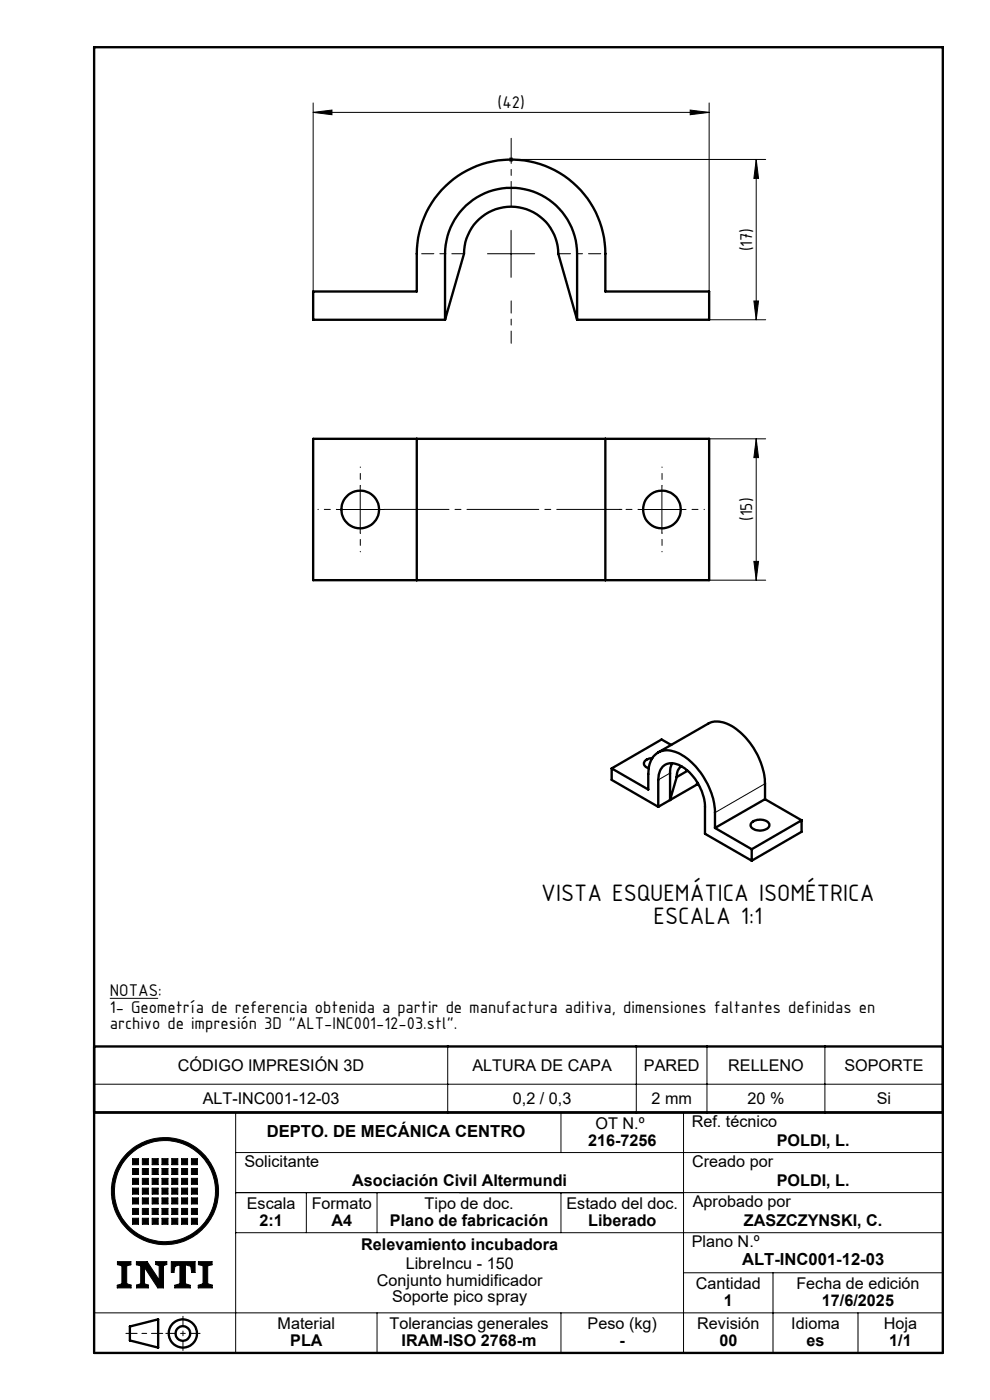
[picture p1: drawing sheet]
<svg xmlns="http://www.w3.org/2000/svg" width="210mm" height="297mm" viewBox="0 0 210 297" stroke-linecap="round" stroke-linejoin="round" font-family="sans-serif">
<g fill="none" stroke="#000" stroke-width=".21">
<path d="M66.4 23.8l4-.4v.9zM66.4 21.8v40M66.4 23.8h84M108.1 33.5l.7 .7M108.4 33.3v1.1M108.8 33.5l-.7 .7M146.4 23.4l4 .4-4 .5zM150.4 21.8v40M160.4 33.8v34M160.4 33.8l.5 4h-1zM162.4 33.8h-54.5M103.4 53.8h10"/>
<path d="M108.4 48.9v9.9M150.4 67.8h12M159.9 63.8h1l-.5 4zM150.4 93.1h12M160.4 93.1v30M160.4 93.1l.5 4h-1zM71.4 108.1h10M76.4 103.1v10M135.4 108.1h10M140.4 103.1v10M159.9 119.1h1l-.5 4zM150.4 123.1h12"/>
<path d="M142.1 164l-2.5 1.4M162.3 166.3l-10.6 6.1M23.3 211.8h10.2M20 236v51M20 230h180M50 236v51M95 222v14M119 236v8.5M135 222v14M149.2 236h-4.2v51M150 222v14M175 222v14"/>
<path d="M28.1 245.8h1.3v1.3h-1.3zM28.1 247.9h1.3v1.3h-1.3zM28.1 250h1.3v1.2h-1.3zM28.1 252.1h1.3v1.2h-1.3zM28.1 254.1h1.3v1.3h-1.3zM28.1 256.4h1.3v1.2h-1.3zM28.1 258.4h1.3v1.3h-1.3zM30.2 245.8h1.3v1.3h-1.3zM30.2 247.9h1.3v1.3h-1.3zM30.2 250h1.3v1.2h-1.3zM30.2 252.1h1.3v1.2h-1.3zM30.2 254.1h1.3v1.3h-1.3z"/>
<path d="M30.2 256.4h1.3v1.2h-1.3zM30.2 258.4h1.3v1.3h-1.3zM32.3 245.8h1.2v1.3h-1.2zM32.3 247.9h1.2v1.3h-1.2zM32.3 250h1.2v1.2h-1.2zM32.3 252.1h1.2v1.2h-1.2zM32.3 254.1h1.2v1.3h-1.2zM32.3 256.4h1.2v1.2h-1.2zM32.3 258.4h1.2v1.3h-1.2zM34.4 245.8h1.2v1.3h-1.2zM34.4 247.9h1.2v1.3h-1.2zM34.4 250h1.2v1.2h-1.2z"/>
<path d="M34.4 252.1h1.2v1.2h-1.2zM34.4 254.1h1.2v1.3h-1.2zM34.4 256.4h1.2v1.2h-1.2zM34.4 258.4h1.2v1.3h-1.2zM36.4 245.8h1.3v1.3h-1.3zM36.4 247.9h1.3v1.3h-1.3zM36.4 250h1.3v1.2h-1.3zM36.4 252.1h1.3v1.2h-1.3zM36.4 254.1h1.3v1.3h-1.3zM36.4 256.4h1.3v1.2h-1.3zM36.4 258.4h1.3v1.3h-1.3zM38.5 245.8h1.3v1.3h-1.3z"/>
<path d="M38.5 247.9h1.3v1.3h-1.3zM38.5 250h1.3v1.2h-1.3zM38.5 252.1h1.3v1.2h-1.3zM38.5 254.1h1.3v1.3h-1.3zM38.5 256.4h1.3v1.2h-1.3zM38.5 258.4h1.3v1.3h-1.3zM40.6 245.8h1.3v1.3h-1.3zM40.6 247.9h1.3v1.3h-1.3zM40.6 250h1.3v1.2h-1.3zM40.6 252.1h1.3v1.2h-1.3zM40.6 254.1h1.3v1.3h-1.3zM40.6 256.4h1.3v1.2h-1.3z"/>
<path d="M40.6 258.4h1.3v1.3h-1.3zM50 253h150M50 244.5h150M65 253v8.5M80 253v8.5M119 253v8.5M20 278.5h180M24.9 267.6h2.9v.7l-.9 .2v3.8l.9 .3v.6h-2.9v-.5l1-.4v-3.8l-1-.2zM28.9 267.6h2.3l2.6 3.9v-3l-.8-.3v-.6h2.4v.6l-.7 .3v4.7h-1.2l-2.8-4.3v3.4l.8 .3v.6h-2.5v-.6l.8-.3v-3.8l-.9-.2zM36.3 267.6h5.1v2.3h-.7l-.2-1.3-1.2-.3v4l1.1 .4v.5h-3.3v-.5l1.1-.4v-4l-1.1 .3-.2 1.3h-.6zM42.1 267.6h2.9v.7l-.9 .2v3.8l.9 .3v.6h-2.9v-.5l1-.4v-3.8l-1-.2zM50 261.5h150"/>
<path d="M80 278.5v8.5M119 278.5v8.5M145 270h55M164 270v17M182 278.5v8.5"/>
<circle cx="35" cy="252.7" r="11.4"/>
<circle cx="35" cy="252.7" r="10.7"/>
</g>
<g fill="none" stroke="#000" stroke-width=".5">
<path d="M20 10h180v277h-180zM94.4 67.8h-28v-6h22v-8a20 20 0 0 1 20-19.9 20 20 0 0 1 20 19.9v8h22v6h-28M94.4 67.8v-14a14 14 0 0 1 14-13.9 14 14 0 0 1 14 13.9v14M94.4 67.8l4-14a10 10 0 0 1 10-10 10 10 0 0 1 10 10l4 14M88.4 93.1h40M88.4 93.1v30M88.4 93.1h-22v30h22M128.4 93.1v30M128.4 93.1h22v30h-22M88.4 123.1h40M139.6 159.6l10.6-6.1a5.3 5.3 0 0 1 5.6 .9 15.8 15.8 0 0 1 6.5 11.9v3.2M142.4 158l-2.1-1.1-10.5 6.1"/>
<path d="M129.8 163l7.7 4.5v-3.3a4.7 4.7 0 0 1 2.8-4.9 6.7 6.7 0 0 1 6.1 2.2 15.8 15.8 0 0 1 5.3 10.9v3.2M129.8 163v2.4l9.8 5.8M138.4 160.8l-.4 .1a1.4 1.4 0 0 0-1.4 1.2 1.25 1.25 0 0 0 1 .9M139.6 171.2v-5.8a3 3 0 0 1 3-3.5 8.2 8.2 0 0 1 5.6 4.6l.4 .9a9.1 9.1 0 0 1 .9 3.8v5.7l10 5.7M142.1 169.7l-2.5 1.5M142.6 161.9l-.4 1-.1 .8v6M143.5 164.8l-1.4 4.9M144.5 162.6a2.48 2.48 0 0 0-1 2.2M145.8 163.5l-2.3 1.3M147.8 166.5l-5.7 3.2M147.9 166l-.1 .5M148.1 166.3l-.3 .2"/>
<path d="M151.7 175.6l7.8 4.6M159.5 174.4a2.65 2.65 0 0 1 3.7 .4 1.39 1.39 0 0 1-1.6 1.4h-.2a1.93 1.93 0 0 1-2.2-1.2zM162.3 169.5l-10.6 6.1M162.3 169.5l7.7 4.5M170 174l-10.5 6.2M170 174v2.5l-10.5 6.1M159.5 180.2v2.4M20 236h180M20 222h180M27.6 281.4l5.9-1.5v6l-5.9-1.5z"/>
<circle cx="76.4" cy="108.1" r="4"/>
<circle cx="140.4" cy="108.1" r="4"/>
<circle cx="38.8" cy="282.9" r="3"/>
<circle cx="38.8" cy="282.9" r="1.55"/>
</g>
<path d="M26.7 282.9h7.8" fill="none" stroke="#000" stroke-width=".21" stroke-dasharray="6.1 1 1 1" stroke-dashoffset="3.7"/>
<path d="M38.8 279.2v7.3M35.2 282.9h7.2" fill="none" stroke="#000" stroke-width=".21" stroke-dasharray="6.1 1 1 1" stroke-dashoffset="4"/>
<g fill="#000">
<path d="M24.9 267.6v.7l1 .2v3.8l-1 .4v.5h2.9v-.6l-.9-.3v-3.8l.9-.2v-.7zM36.3 267.6v2.3h.6l.2-1.3 1.1-.3v4l-1.1 .4v.5h3.3v-.5l-1.1-.4v-4l1.2 .3 .2 1.3h.7v-2.3zM42.1 267.6v.7l1 .2v3.8l-1 .4v.5h2.9v-.6l-.9-.3v-3.8l.9-.2v-.7zM28.1 258.4v1.3h1.3v-1.3zM30.2 258.4v1.3h1.3v-1.3zM32.3 258.4v1.3h1.2v-1.3zM34.4 258.4v1.3h1.2v-1.3zM36.4 258.4v1.3h1.3v-1.3zM38.5 258.4v1.3h1.3v-1.3zM40.6 258.4v1.3h1.3v-1.3zM40.6 256.4v1.2h1.3v-1.2zM40.6 254.1v1.3h1.3v-1.3zM38.5 254.1v1.3h1.3v-1.3zM38.5 256.4v1.2h1.3v-1.2zM36.4 256.4v1.2h1.3v-1.2zM36.4 254.1v1.3h1.3v-1.3zM34.4 254.1v1.3h1.2v-1.3zM34.4 256.4v1.2h1.2v-1.2zM32.3 256.4v1.2h1.2v-1.2zM32.3 254.1v1.3h1.2v-1.3zM30.2 254.1v1.3h1.3v-1.3zM30.2 256.4v1.2h1.3v-1.2zM28.1 256.4v1.2h1.3v-1.2zM28.1 254.1v1.3h1.3v-1.3zM28.1 252.1v1.2h1.3v-1.2zM30.2 252.1v1.2h1.3v-1.2zM32.3 252.1v1.2h1.2v-1.2zM34.4 252.1v1.2h1.2v-1.2zM36.4 252.1v1.2h1.3v-1.2zM38.5 252.1v1.2h1.3v-1.2zM40.6 252.1v1.2h1.3v-1.2zM40.6 250v1.2h1.3v-1.2zM38.5 250v1.2h1.3v-1.2zM36.4 250v1.2h1.3v-1.2zM34.4 250v1.2h1.2v-1.2zM32.3 250v1.2h1.2v-1.2zM30.2 250v1.2h1.3v-1.2zM28.1 250v1.2h1.3v-1.2zM28.1 247.9v1.3h1.3v-1.3zM30.2 247.9v1.3h1.3v-1.3zM32.3 247.9v1.3h1.2v-1.3zM34.4 247.9v1.3h1.2v-1.3zM36.4 247.9v1.3h1.3v-1.3zM38.5 247.9v1.3h1.3v-1.3zM40.6 247.9v1.3h1.3v-1.3zM40.6 245.8v1.3h1.3v-1.3zM38.5 245.8v1.3h1.3v-1.3zM36.4 245.8v1.3h1.3v-1.3zM34.4 245.8v1.3h1.2v-1.3zM32.3 245.8v1.3h1.2v-1.3zM30.2 245.8v1.3h1.3v-1.3zM28.1 245.8v1.3h1.3v-1.3zM24.3 252.7a10.7 10.7 0 0 1 21.4 0 10.7 10.7 0 0 1-21.4 0zM23.6 252.7a11.4 11.4 0 0 0 22.8 0 11.4 11.4 0 0 0-22.8 0z" fill-rule="evenodd"/>
<path d="M28.9 267.6h2.3l2.6 3.9v-3l-.8-.3v-.6h2.4v.6l-.7 .3v4.7h-1.2l-2.8-4.3v3.4l.8 .3v.6h-2.5v-.6l.8-.3v-3.8l-.9-.2z" fill-rule="evenodd"/>
</g>
<path d="M71.4 108.1h-4M76.4 103.1v-4M76.4 113.1v4M135.4 108.1h-4M140.4 103.1v-4M140.4 113.1v4M145.4 108.1h4" fill="none" stroke="#000" stroke-width=".21" stroke-dasharray="15.2 1.3 1.3 1.3" stroke-dashoffset="15.1"/>
<path d="M81.4 108.1h50.5" fill="none" stroke="#000" stroke-width=".21" stroke-dasharray="15.2 1.3 1.3 1.3" stroke-dashoffset="1.4"/>
<path d="M108.4 43.8v-14.5" fill="none" stroke="#000" stroke-width=".21" stroke-dasharray="15.2 1.3 1.3 1.3" stroke-dashoffset="9.9"/>
<path d="M98.4 53.8h-9M118.4 53.8h9M108.4 63.8v9" fill="none" stroke="#000" stroke-width=".21" stroke-dasharray="15.2 1.3 1.3 1.3" stroke-dashoffset="12.6"/>
<g fill="#000">
<path d="M66.4 23.8l4-.4v.9zM146.4 23.4l4 .4-4 .5z"/>
<path d="M160.4 33.8l.5 4h-1zM159.9 63.8h1l-.5 4z"/>
<path d="M159.9 119.1h1l-.5 4zM160.4 93.1l.5 4h-1z"/>
</g>
<g font-size="5.4">
<text x="114.8" y="191.2">VISTA ESQUEMÁTICA ISOMÉTRICA</text>
<text x="138.6" y="196.1">ESCALA 1:1</text>
</g>
<g font-size="3.9">
<text x="105.6" y="22.9">(42)</text>
<text x="159.5" y="53.3" transform="rotate(-90 159.5 53.3)">(17)</text>
<text x="159.5" y="110.6" transform="rotate(-90 159.5 110.6)">(15)</text>
<text x="23.3" y="214.8">1- Geometría de referencia obtenida a partir de manufactura aditiva, dimensiones faltantes definidas en</text>
<text x="23.3" y="211.3">NOTAS:</text>
<text x="23.3" y="218.3">archivo de impresión 3D &quot;ALT-INC001-12-03.stl&quot;.</text>
</g>
<g font-size="3.5">
<text x="56.6" y="241.2">DEPTO. DE MECÁNICA CENTRO</text>
<text x="157.4" y="268.5">ALT-INC001-12-03</text>
</g>
<g font-size="3.4">
<text x="37.8" y="227.1">CÓDIGO IMPRESIÓN 3D</text>
<text x="100.2" y="227.1">ALTURA DE CAPA</text>
<text x="136.6" y="227.1">PARED</text>
<text x="154.5" y="227.1">RELLENO</text>
<text x="179.1" y="227.1">SOPORTE</text>
<text x="43" y="234.1">ALT-INC001-12-03</text>
<text x="108.8" y="234.1">0,2 / 0,3</text>
<text x="126.3" y="239.5">OT N.º</text>
<text x="138.2" y="234.1">2 mm</text>
<text x="146.7" y="239.1">Ref. técnico</text>
<text x="158.6" y="234.1">20 %</text>
<text x="186" y="234.1">Si</text>
<text x="124.8" y="243">216-7256</text>
<text x="164.8" y="243">POLDI, L.</text>
<text x="51.9" y="247.5">Solicitante</text>
<text x="74.7" y="251.6">Asociación Civil Altermundi</text>
<text x="146.8" y="247.5">Creado por</text>
<text x="164.8" y="251.6">POLDI, L.</text>
<text x="52.4" y="256.5">Escala</text>
<text x="66.1" y="256.5">Formato</text>
<text x="90" y="256.5">Tipo de doc.</text>
<text x="120.2" y="256.5">Estado del doc.</text>
<text x="147" y="256">Aprobado por</text>
<text x="55" y="260">2:1</text>
<text x="70.3" y="260">A4</text>
<text x="82.7" y="260">Plano de fabricación</text>
<text x="124.8" y="260">Liberado</text>
<text x="157.8" y="260">ZASZCZYNSKI, C.</text>
<text x="76.6" y="265.1">Relevamiento incubadora</text>
<text x="86.1" y="269.3">LibreIncu - 150</text>
<text x="146.7" y="264.5">Plano N.º</text>
<text x="79.9" y="272.8">Conjunto humidificador</text>
<text x="147.6" y="273.5">Cantidad</text>
<text x="168.9" y="273.5">Fecha de edición</text>
<text x="58.9" y="282">Material</text>
<text x="82.6" y="282">Tolerancias generales</text>
<text x="83.2" y="276.3">Soporte pico spray</text>
<text x="124.6" y="282">Peso (kg)</text>
<text x="147.9" y="282">Revisión</text>
<text x="153.5" y="277">1</text>
<text x="167.8" y="282">Idioma</text>
<text x="174.4" y="277">17/6/2025</text>
<text x="187.5" y="282">Hoja</text>
<text x="61.6" y="285.5">PLA</text>
<text x="85.2" y="285.5">IRAM-ISO 2768-m</text>
<text x="131.4" y="285.5">-</text>
<text x="152.6" y="285.5">00</text>
<text x="171.1" y="285.5">es</text>
<text x="188.6" y="285.5">1/1</text>
</g>
</svg>
